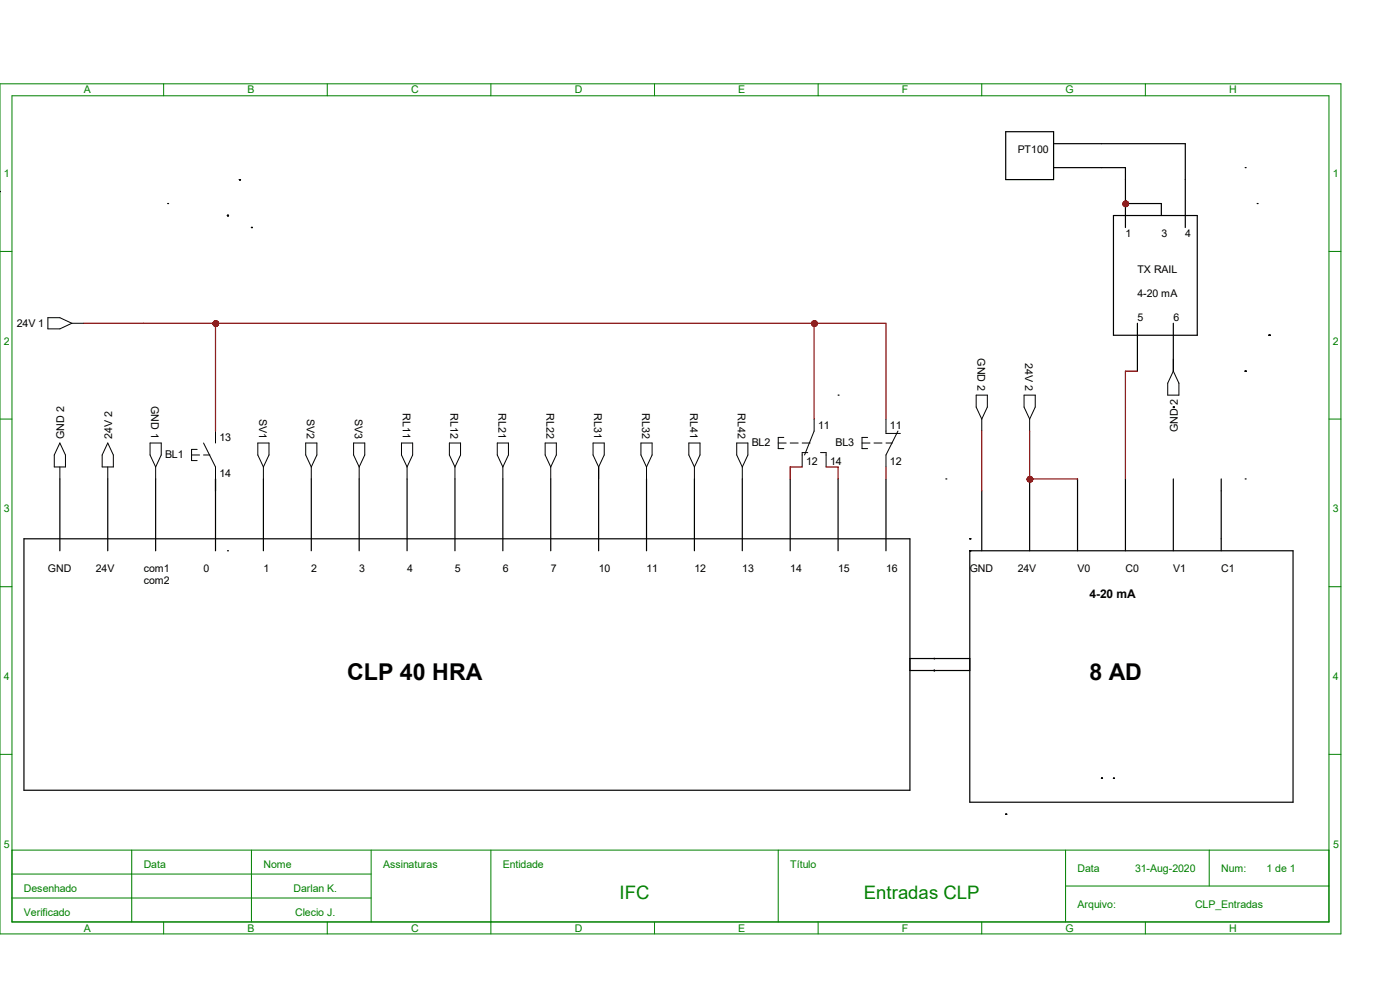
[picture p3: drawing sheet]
<svg xmlns="http://www.w3.org/2000/svg" width="297mm" height="210mm" viewBox="0 0 297 210" stroke-linecap="round" stroke-linejoin="round" font-family="sans-serif">
<g fill="none" stroke="#008000" stroke-width=".21">
<path d="M0 17.8h284.5v180.3h-284.5zM34.7 17.8v2.5M69.4 17.8v2.5M104.1 17.8v2.5M138.9 17.8v2.5M173.6 17.8v2.5M208.3 17.8v2.5M243 17.8v2.5M2.5 20.3h279.4v175.3h-279.4zM0 53.3h2.5M281.9 53.3h2.6M0 88.9h2.5"/>
<path d="M281.9 88.9h2.6M0 124.5h2.5M281.9 124.5h2.6M0 160h2.5M281.9 160h2.6M2.5 180.3h279.4M2.5 185.4h76.2M2.5 190.5h76.2M27.9 180.3v15.3M34.7 195.6v2.5M53.3 180.3v15.3M69.4 195.6v2.5"/>
<path d="M78.7 180.3v15.3M104.1 180.3v17.8M138.9 195.6v2.5M165.1 180.3v15.3M173.6 195.6v2.5M208.3 195.6v2.5M226.1 188h55.8M226.1 180.3v15.3M243 195.6v2.5M256.5 180.3v7.7"/>
</g>
<g fill="none" stroke="#000" stroke-width=".25">
<path d="M0 40.6h.1M35.6 43.2h.1M127 99.1v17.7M177.8 83.8h.1M12.7 101.6v15.2M22.9 101.6v15.2M33 101.6v15.2M45.7 101.6v15.2M48.3 116.8h.1M55.9 101.6v15.2M66 101.6v15.2M76.2 101.6v15.2"/>
<path d="M86.4 101.6v15.2M96.5 101.6v15.2M106.7 101.6v15.2M116.8 101.6v15.2M137.2 101.6v15.2M147.3 101.6v15.2M157.5 101.6v15.2M167.6 101.6v15.2M177.8 101.6v15.2M188 101.6v15.2M200.7 101.6h.1M213.4 172.7h.1"/>
<path d="M233.7 165.1h.1M236.2 165.1h.1"/>
</g>
<g fill="none" stroke="#000" stroke-width=".21">
<path d="M10.2 67.4h2.5l2.5 1.2-2.5 1.2h-2.5zM15.2 68.6h2.6M12.7 94l1.2 2.5v2.6h-2.4v-2.6zM12.7 99.1v2.5M22.9 94l1.1 2.5v2.6h-2.3v-2.6zM22.9 99.1v2.5M31.8 94h2.4v2.5l-1.2 2.6-1.2-2.6zM33 99.1v2.5M40.6 96.5h1.7M41.8 95.3h-1.2v2.4h1.2M43.2 94l2.5 5.1v2.5M43.2 96.5h1.3"/>
<path d="M45.7 91.4v2.6M54.7 94h2.4v2.5l-1.2 2.6-1.2-2.6zM55.9 99.1v2.5M64.9 94h2.3v2.5l-1.2 2.6-1.1-2.6zM66 99.1v2.5M75 94h2.4v2.5l-1.2 2.6-1.2-2.6zM76.2 99.1v2.5M85.2 94h2.3v2.5l-1.1 2.6-1.2-2.6zM86.4 99.1v2.5M95.3 94h2.4v2.5l-1.2 2.6-1.2-2.6zM96.5 99.1v2.5M105.5 94h2.4v2.5l-1.2 2.6-1.2-2.6z"/>
<path d="M106.7 99.1v2.5M115.7 94h2.3v2.5l-1.2 2.6-1.1-2.6zM116.8 99.1v2.5M125.8 94h2.4v2.5l-1.2 2.6-1.2-2.6zM127 99.1v2.5M136 94h2.3v2.5l-1.1 2.6-1.2-2.6zM137.2 99.1v2.5M146.1 94h2.4v2.5l-1.2 2.6-1.2-2.6zM147.3 99.1v2.5M156.3 94h2.4v2.5l-1.2 2.6-1.2-2.6zM157.5 99.1v2.5M165.1 94h1.7"/>
<path d="M166.3 92.8h-1.2v2.4h1.2M167.6 94h1.7M170.2 94h1.7M171.4 96h-1.2v3.1M172.7 88.9v2.5l-2 5.1M174.1 96h1.2v3.1M182.9 94h1.7M184.1 92.8h-1.2v2.4h1.2M185.4 94h1.7M188 94h1.3M188 88.9v3h3M190.5 91.4l-2.5 5.1v2.6"/>
</g>
<g fill="#f00" stroke="#800000" stroke-width=".21">
<circle cx="172.8" cy="68.6" r=".57"/>
<circle cx="45.8" cy="68.6" r=".57"/>
</g>
<g fill="none" stroke="#000" stroke-width=".25">
<path d="M264.2 78.7h.1M269.2 71.1h.1M248.9 86.4h.1M5.1 114.3h187.9v53.3h-187.9zM205.7 114.3h.1M205.7 116.8h.1M205.7 116.8h68.6v53.4h-68.6zM208.3 104.1v12.7M218.4 101.6v15.2M228.6 101.6v15.2M238.8 101.6v15.2M248.9 101.6v15.2"/>
<path d="M259.1 101.6v15.2M264.2 101.6h.1M193 139.7h12.7M198.1 139.7h.1M193 142.2h12.7M198.1 142.2h.1"/>
</g>
<path d="M207.1 83.8h2.4v2.6l-1.2 2.5-1.2-2.5zM208.3 88.9v2.5M217.3 83.8h2.3v2.6l-1.2 2.5-1.1-2.5zM218.4 88.9v2.5" fill="none" stroke="#000" stroke-width=".21"/>
<circle cx="218.5" cy="101.7" r=".57" fill="#f00" stroke="#800000" stroke-width=".25"/>
<g fill="none" stroke="#000" stroke-width=".25">
<path d="M50.8 38.1h.1M213.4 27.9h10.1v10.2h-10.1zM223.5 35.6h15.3v12.7M223.5 30.5h28v17.8M264.2 35.6h.1M48.3 45.7h.1M53.3 48.3h.1M236.2 45.7h17.8v25.4h-17.8zM238.8 43.2h7.6v2.5M266.7 43.2h.1M241.3 68.6v10.1M248.9 68.6v10.1"/>
<path d="M264.2 78.7h.1M269.2 71.1h.1"/>
</g>
<path d="M248.9 76.2v2.5M248.9 78.7l1.2 2.6v2.5h-2.4v-2.5z" fill="none" stroke="#000" stroke-width=".21"/>
<g fill="#f00" stroke="#800000" stroke-width=".25">
<circle cx="238.8" cy="43.2" r=".57"/>
<circle cx="172.8" cy="68.6" r=".57"/>
<circle cx="45.8" cy="68.6" r=".57"/>
<circle cx="218.5" cy="101.7" r=".57"/>
</g>
<path d="M45.7 101.6v2.5" fill="none" stroke="#000" stroke-width=".25"/>
<path d="M17.8 68.6h170.2v20.3M45.7 68.6v22.8M172.7 68.6v20.3M241.3 78.7h-2.5v22.9M170.2 99.1h-2.6v2.5M175.3 99.1h2.5v2.5M188 99.1v2.5M208.3 91.4v12.7M218.4 91.4v10.2h10.2" fill="none" stroke="#800000" stroke-width=".25"/>
<g fill="#800000" stroke="#800000" stroke-width=".25">
<circle cx="172.8" cy="68.6" r=".57"/>
<circle cx="45.8" cy="68.6" r=".57"/>
<circle cx="218.5" cy="101.7" r=".57"/>
<circle cx="238.8" cy="43.2" r=".57"/>
</g>
<g font-size="4.9">
<text x="73.7" y="144.3">CLP 40 HRA</text>
<text x="231.1" y="144.3">8 AD</text>
</g>
<g font-size="3.9" fill="#008000">
<text x="131.4" y="190.7">IFC</text>
<text x="183.2" y="190.7">Entradas CLP</text>
</g>
<text font-size="2.5" x="231.1" y="126.8">4-20 mA</text>
<g font-size="2.3">
<text x="3.6" y="69.4">24V 1</text>
<text x="207.4" y="76" transform="rotate(90 207.4 76)">GND 2</text>
<text x="217.5" y="77" transform="rotate(90 217.5 77)">24V 2</text>
<text x="32.1" y="86.1" transform="rotate(90 32.1 86.1)">GND 1</text>
<text x="54.9" y="88.8" transform="rotate(90 54.9 88.8)">SV1</text>
<text x="65.1" y="88.8" transform="rotate(90 65.1 88.8)">SV2</text>
<text x="75.3" y="88.8" transform="rotate(90 75.3 88.8)">SV3</text>
<text x="85.4" y="87.7" transform="rotate(90 85.4 87.7)">RL11</text>
<text x="95.6" y="87.7" transform="rotate(90 95.6 87.7)">RL12</text>
<text x="105.7" y="87.7" transform="rotate(90 105.7 87.7)">RL21</text>
<text x="115.9" y="87.7" transform="rotate(90 115.9 87.7)">RL22</text>
<text x="126.1" y="87.7" transform="rotate(90 126.1 87.7)">RL31</text>
<text x="136.2" y="87.7" transform="rotate(90 136.2 87.7)">RL32</text>
<text x="146.4" y="87.7" transform="rotate(90 146.4 87.7)">RL41</text>
<text x="156.5" y="87.7" transform="rotate(90 156.5 87.7)">RL42</text>
<text x="13.6" y="93.1" transform="rotate(-90 13.6 93.1)">GND 2</text>
<text x="23.8" y="93.1" transform="rotate(-90 23.8 93.1)">24V 2</text>
<text x="46.6" y="93.5">13</text>
<text x="159.5" y="94.7">BL2</text>
<text x="173.6" y="90.9">11</text>
<text x="177.2" y="94.7">BL3</text>
<text x="188.8" y="90.9">11</text>
<text x="249.9" y="91.7" transform="rotate(-90 249.9 91.7)">GND 2</text>
<text x="35" y="97.2">BL1</text>
<text x="46.6" y="101.1">14</text>
<text x="171" y="98.6">12</text>
<text x="176.1" y="98.6">14</text>
<text x="188.8" y="98.6">12</text>
</g>
<g font-size="2.2" fill="#008000">
<text x="17.8" y="19.8">A</text>
<text x="52.5" y="19.8">B</text>
<text x="87.2" y="19.8">C</text>
<text x="121.9" y="19.8">D</text>
<text x="156.6" y="19.8">E</text>
<text x="191.3" y="19.8">F</text>
<text x="226.1" y="19.8">G</text>
<text x="260.8" y="19.8">H</text>
<text x=".8" y="37.6">1</text>
<text x="282.8" y="37.6">1</text>
<text x=".8" y="73.2">2</text>
<text x="282.8" y="73.2">2</text>
<text x=".8" y="108.7">3</text>
<text x="282.8" y="108.7">3</text>
<text x=".8" y="144.3">4</text>
<text x="282.8" y="144.3">4</text>
<text x=".8" y="179.8">5</text>
<text x="282.8" y="179.8">5</text>
<text x="30.5" y="184.1">Data</text>
<text x="55.9" y="184.1">Nome</text>
<text x="81.3" y="184.1">Assinaturas</text>
<text x="106.7" y="184.1">Entidade</text>
<text x="167.6" y="184.1">Título</text>
<text x="228.6" y="184.9">Data</text>
<text x="240.8" y="184.9">31-Aug-2020</text>
<text x="259.1" y="184.9">Num:</text>
<text x="268.7" y="184.9">1 de 1</text>
<text x="5.1" y="189.1">Desenhado</text>
<text x="62.3" y="189.1">Darlan K.</text>
<text x="5.1" y="194.2">Verificado</text>
<text x="17.8" y="197.6">A</text>
<text x="52.5" y="197.6">B</text>
<text x="62.6" y="194.2">Clecio J.</text>
<text x="87.2" y="197.6">C</text>
<text x="121.9" y="197.6">D</text>
<text x="156.6" y="197.6">E</text>
<text x="191.3" y="197.6">F</text>
<text x="226.1" y="197.6">G</text>
<text x="228.6" y="192.5">Arquivo:</text>
<text x="253.5" y="192.5">CLP_Entradas</text>
<text x="260.8" y="197.6">H</text>
</g>
<g font-size="2.2">
<text x="215.9" y="32.5">PT100</text>
<text x="238.8" y="50.3">1</text>
<text x="246.4" y="50.3">3</text>
<text x="251.5" y="50.3">4</text>
<text x="241.3" y="57.9">TX RAIL</text>
<text x="241.3" y="63">4-20 mA</text>
<text x="241.3" y="68.1">5</text>
<text x="248.9" y="68.1">6</text>
<text x="10.2" y="121.4">GND</text>
<text x="20.3" y="121.4">24V</text>
<text x="30.5" y="121.4">com1</text>
<text x="30.5" y="124">com2</text>
<text x="43.2" y="121.4">0</text>
<text x="55.9" y="121.4">1</text>
<text x="66" y="121.4">2</text>
<text x="76.2" y="121.4">3</text>
<text x="86.4" y="121.4">4</text>
<text x="96.5" y="121.4">5</text>
<text x="106.7" y="121.4">6</text>
<text x="116.8" y="121.4">7</text>
<text x="127" y="121.4">10</text>
<text x="137.2" y="121.4">11</text>
<text x="147.3" y="121.4">12</text>
<text x="157.5" y="121.4">13</text>
<text x="167.6" y="121.4">14</text>
<text x="177.8" y="121.4">15</text>
<text x="188" y="121.4">16</text>
<text x="205.7" y="121.4">GND</text>
<text x="215.9" y="121.4">24V</text>
<text x="228.6" y="121.4">V0</text>
<text x="238.8" y="121.4">C0</text>
<text x="248.9" y="121.4">V1</text>
<text x="259.1" y="121.4">C1</text>
</g>
</svg>
